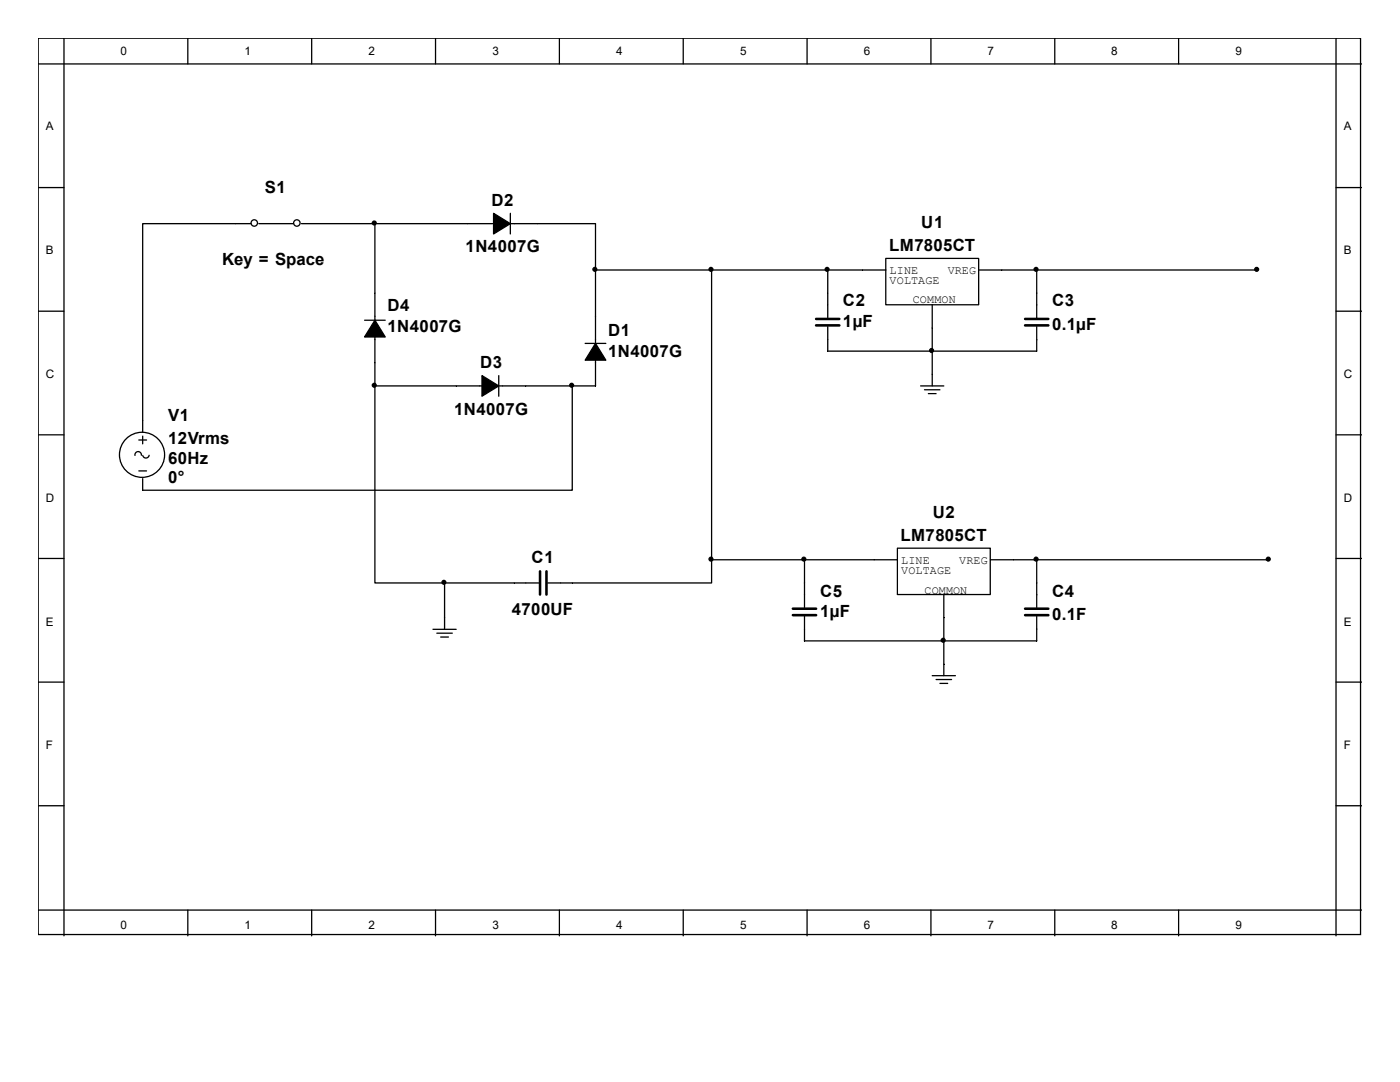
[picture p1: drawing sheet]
<svg xmlns="http://www.w3.org/2000/svg" width="279mm" height="216mm" viewBox="0 0 279 216" stroke-linecap="round" stroke-linejoin="round" font-family="sans-serif">
<g fill="none" stroke="#000" stroke-width=".26">
<path d="M7.6 7.6h263.9v178.9h-263.9zM7.6 12.8h264.2M12.8 7.6v179.1M37.5 7.6v5.2M62.2 7.6v5.2M86.9 7.6v5.2M111.6 7.6v5.2M136.4 7.6v5.2M161.1 7.6v5.2M185.8 7.6v5.2M210.5 7.6v5.2M235.2 7.6v5.2"/>
<path d="M266.6 7.6v179.1M7.6 37.4h5.2M266.6 37.4h5.2M50.1 44.6h-21.6v41.7M51.6 44.6h7M60.1 44.6h58.7v9.3M74.8 44.6v32.4M101.9 42.6v4.1M118.8 53.9v23.1h-44M118.8 53.9h58M142 53.9v57.8M165.2 53.9v9.5"/>
<path d="M176.8 51.6h18.5v9.2h-18.5zM195.3 53.9h55.6M206.9 53.9v9.5M7.6 62.1h5.2M72.8 63.9h4.1M74.8 77v39.3h13.9M99.5 74.9v4.2M114.2 77v20.8h-85.7v-2.3M116.8 68.5h4.1M165.2 65.2v4.9h41.7v-4.9M183.7 77h4.7M184.5 77.8h3.1"/>
<path d="M185.3 78.5h1.5M186 60.8v16.2M266.6 62.1h5.2M7.6 86.8h5.2M27.7 87.8h1.5M27.7 94h1.5M28.2 90.8a.65 .65 0 0 0-.6-.7 .65 .65 0 0 0-.7 .8M28.5 87v1.6M29.8 90.8a.65 .65 0 0 1-.7 .6 .65 .65 0 0 1-.6-.5M266.6 86.8h5.2M7.6 111.4h5.2M88.7 116.3v9.3"/>
<path d="M88.7 116.3h18.8M142 111.7v4.6h-32.7M142 111.7h37.1M160.6 111.7v9.5M179.1 109.4h18.5v9.2h-18.5zM188.4 118.6v16.2M197.6 111.7h55.6M206.9 111.7v9.5M266.6 111.4h5.2M7.6 136.1h5.2M86.4 125.6h4.6M87.2 126.3h3.1"/>
<path d="M88 127.1h1.5M160.6 123v4.9h46.3v-4.9M186 134.8h4.7M186.8 135.6h3.1M187.6 136.4h1.5M266.6 136.1h5.2M7.6 160.8h5.2M266.6 160.8h5.2M7.6 181.6h264.2M37.5 181.6v5.1M62.2 181.6v5.1M86.9 181.6v5.1"/>
<path d="M111.6 181.6v5.1M136.4 181.6v5.1M161.1 181.6v5.1M185.8 181.6v5.1M210.5 181.6v5.1M235.2 181.6v5.1"/>
<circle cx="50.7" cy="44.5" r=".64"/>
<circle cx="59.2" cy="44.5" r=".64"/>
<circle cx="28.3" cy="90.8" r="4.5"/>
</g>
<g fill="#000" stroke="#000" stroke-width=".26">
<path d="M98.5 42.6l3.4 2-3.4 2.1zM74.8 63.9l2.1 3.3h-4.1zM96.2 74.9l3.3 2.1-3.3 2.1zM118.8 68.5l2.1 3.4h-4.1z"/>
<circle cx="74.7" cy="44.5" r=".39"/>
<circle cx="118.7" cy="53.7" r=".39"/>
<circle cx="141.9" cy="53.7" r=".39"/>
<circle cx="165.1" cy="53.7" r=".39"/>
<circle cx="206.8" cy="53.7" r=".39"/>
<circle cx="250.8" cy="53.7" r=".39"/>
<circle cx="74.7" cy="76.9" r=".39"/>
<circle cx="114.1" cy="76.9" r=".39"/>
<circle cx="185.9" cy="69.9" r=".39"/>
<circle cx="88.6" cy="116.2" r=".39"/>
<circle cx="141.9" cy="111.6" r=".39"/>
<circle cx="160.4" cy="111.6" r=".39"/>
<circle cx="206.8" cy="111.6" r=".39"/>
<circle cx="253.1" cy="111.6" r=".39"/>
<circle cx="188.2" cy="127.8" r=".39"/>
</g>
<path d="M162.9 63.6h4.6M162.9 64.9h4.6M204.6 63.6h4.6M204.6 64.9h4.6M107.8 114v4.6M109.1 114v4.6M158.2 121.5h4.7M158.2 122.7h4.7M204.6 121.5h4.6M204.6 122.7h4.6" fill="none" stroke="#000" stroke-width=".51"/>
<g font-size="3.4">
<text x="52.9" y="38.5">S1</text>
<text x="98.1" y="41.1">D2</text>
<text x="183.9" y="45.4">U1</text>
<text x="44.3" y="52.8">Key = Space</text>
<text x="92.9" y="50.3">1N4007G</text>
<text x="177.5" y="50.1">LM7805CT</text>
<text x="77.3" y="62.1">D4</text>
<text x="168.2" y="61.1">C2</text>
<text x="168.2" y="65.2">1µF</text>
<text x="210" y="61.1">C3</text>
<text x="210" y="65.8">0.1µF</text>
<text x="77.3" y="66.3">1N4007G</text>
<text x="121.4" y="67.1">D1</text>
<text x="121.4" y="71.2">1N4007G</text>
<text x="95.8" y="73.5">D3</text>
<text x="90.6" y="82.8">1N4007G</text>
<text x="33.6" y="84">V1</text>
<text x="33.6" y="88.7">12Vrms</text>
<text x="33.6" y="92.5">60Hz</text>
<text x="33.6" y="96.4">0°</text>
<text x="179.7" y="108">LM7805CT</text>
<text x="186.1" y="103.3">U2</text>
<text x="106.1" y="112.4">C1</text>
<text x="163.7" y="119">C5</text>
<text x="210" y="119">C4</text>
<text x="102.2" y="122.7">4700UF</text>
<text x="163.7" y="123.2">1µF</text>
<text x="210" y="123.7">0.1F</text>
</g>
<g font-size="2.3">
<text x="24" y="11">0</text>
<text x="48.8" y="11">1</text>
<text x="73.5" y="11">2</text>
<text x="98.3" y="11">3</text>
<text x="123" y="11">4</text>
<text x="147.7" y="11">5</text>
<text x="172.4" y="11">6</text>
<text x="197.1" y="11">7</text>
<text x="221.8" y="11">8</text>
<text x="246.5" y="11">9</text>
<text x="9.1" y="26">A</text>
<text x="268.2" y="26">A</text>
<text x="9.1" y="50.7">B</text>
<text x="268.2" y="50.7">B</text>
<text x="177.5" y="54.6">LINE</text>
<text x="177.5" y="56.7">VOLTAGE</text>
<text x="189.1" y="54.6">VREG</text>
<text x="182.2" y="60.5">COMMON</text>
<text x="9.1" y="75.4">C</text>
<text x="268.2" y="75.4">C</text>
<text x="9.1" y="100.1">D</text>
<text x="268.2" y="100.1">D</text>
<text x="179.9" y="112.5">LINE</text>
<text x="191.4" y="112.5">VREG</text>
<text x="179.9" y="114.6">VOLTAGE</text>
<text x="184.5" y="118.4">COMMON</text>
<text x="9.1" y="124.8">E</text>
<text x="268.2" y="124.8">E</text>
<text x="9.1" y="149.5">F</text>
<text x="268.2" y="149.5">F</text>
<text x="24" y="185.3">0</text>
<text x="48.8" y="185.3">1</text>
<text x="73.5" y="185.3">2</text>
<text x="98.3" y="185.3">3</text>
<text x="123" y="185.3">4</text>
<text x="147.7" y="185.3">5</text>
<text x="172.4" y="185.3">6</text>
<text x="197.1" y="185.3">7</text>
<text x="221.8" y="185.3">8</text>
<text x="246.5" y="185.3">9</text>
</g>
</svg>
